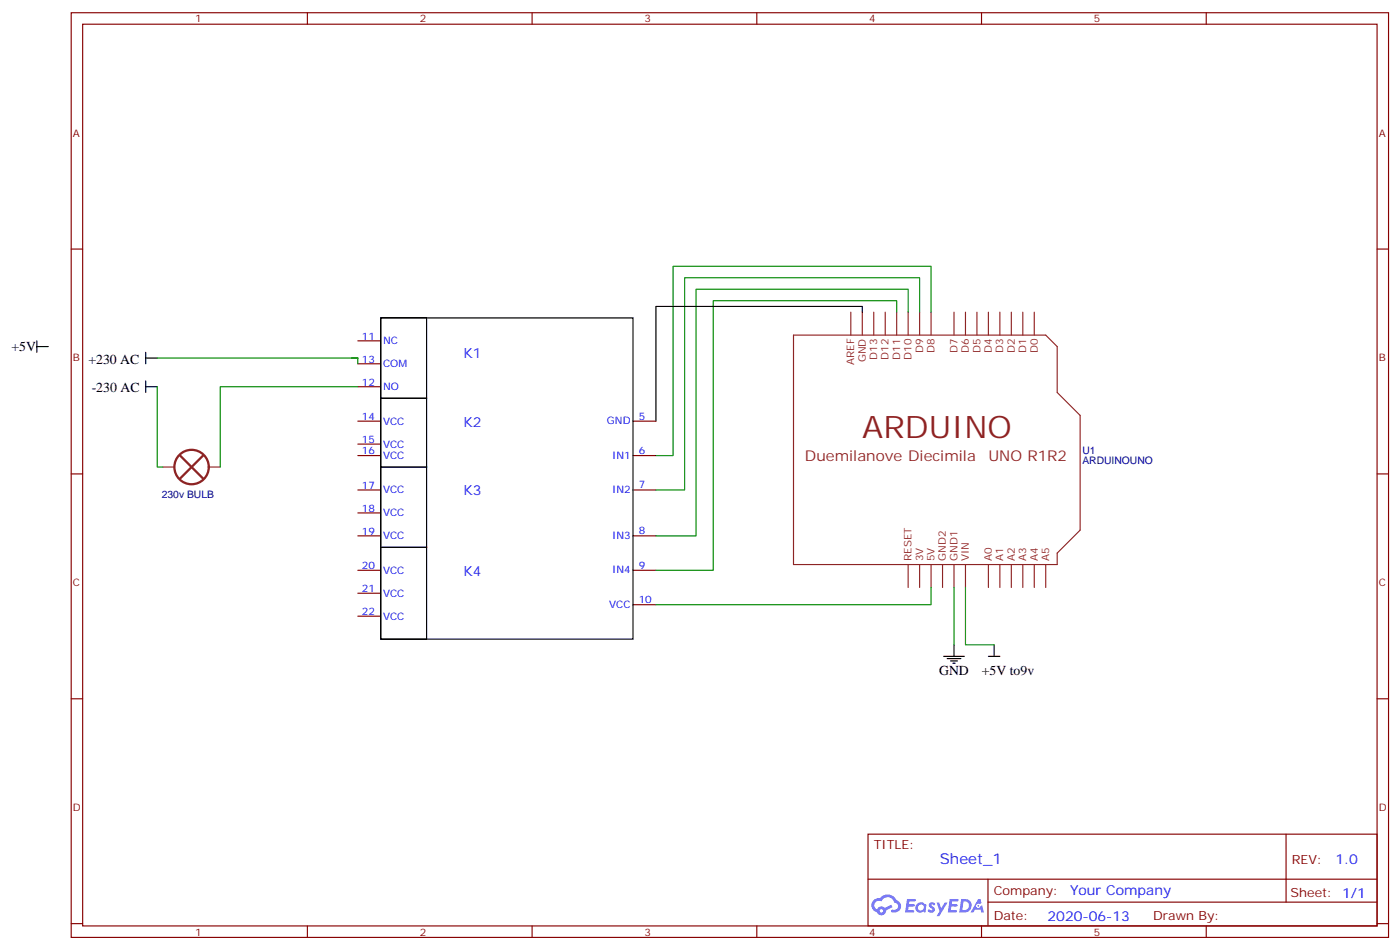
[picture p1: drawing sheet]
<svg xmlns="http://www.w3.org/2000/svg" width="431mm" height="292mm" viewBox="0 0 431 292" stroke-linecap="round" stroke-linejoin="round" font-family="sans-serif">
<g fill="none" stroke="#870000" stroke-width=".35">
<path d="M21.9 3.9h405.3v284.4h-405.3zM25.4 7.4h398.3v277.3h-398.3zM94.6 3.9v3.5M163.7 3.9v3.5M232.9 3.9v3.5M302 3.9v3.5M371.2 3.9v3.5M21.9 76.6h3.5M423.7 76.6h3.5M21.9 145.7h3.5M423.7 145.7h3.5M21.9 214.9h3.5"/>
<path d="M423.7 214.9h3.5M267.1 256.5h156.6v28.2h-156.6zM395.7 256.5v20.9M267.1 270.4h156.5M304 277.4h119.6M304 270.4v14.1M21.9 284h3.5M94.6 284.7v3.6M163.7 284.7v3.6M232.9 284.7v3.6M302 284.7v3.6M371.2 284.7v3.6"/>
<path d="M423.7 284h3.5"/>
</g>
<g fill="#5487ff">
<path d="M286.1 277.7a1.22 1.22 0 0 1 1.7 .2l-.4 .6a.47 .47 0 0 0-.3-.4 .47 .47 0 0 0-.5 .2l.1 .2a1.14 1.14 0 0 1 .8 1.8 1.14 1.14 0 0 1-1.9 0l-.2-.2 .5-.6 .7 .5a.29 .29 0 0 0 .3-.3 .29 .29 0 0 0-.2-.3 1.04 1.04 0 0 1-.6-1.7z"/>
<path d="M279.1 276.4h2.3l.4 .2-.2 .5-1.8 .1-.1 .8h1.5l.3 .4-.4 .4h-1.5l-.2 1.1h1.7l.2 .3-.2 .3-2.6 .1z"/>
<path d="M292.2 276.4h2.4l.3 .2-.1 .5-1.8 .1-.2 .8h1.6l.3 .4-.4 .4h-1.6l-.1 1.1h1.7l.2 .3-.2 .3-2.7 .1z"/>
<path d="M301 276.4h.7l.3 1.3-.6 .3a.69 .69 0 0 0-1 .3 .69 .69 0 0 0 .4 .9 .69 .69 0 0 0 .9-.6l.5-.2 .6 2.2h-.8l-.3-.9h-1.7l-.5 .9h-.9z"/>
<path d="M288.2 277.5h.8l.6 1.8 1.1-1.8h.9l-2.6 4.2h-.8l.9-1.5z"/>
<path d="M295.8 276.4l-.6 4.2h1.3a2.11 2.11 0 0 0 2.5-2.1 2.11 2.11 0 0 0-2.5-2.1zM296.5 277.2a1.43 1.43 0 0 1 1.6 1.6 1.43 1.43 0 0 1-2 1.1z"/>
<path d="M282.1 278.1a1.54 1.54 0 0 0-.1 2.1 1.54 1.54 0 0 0 2.1 .1l.7 .3 .3-2.3-.6-.3a1.49 1.49 0 0 0-2.4 .1zM282.3 279.1a.95 .95 0 0 1 1.9 0 .95 .95 0 0 1-1.9 0z"/>
<path d="M268.8 276.8a2.18 2.18 0 0 0 1.1 3.7 1.44 1.44 0 0 0 1.6 .9 1.44 1.44 0 0 0 1.1-1.4l2.1-1-.5-.8-1.9 1a1.47 1.47 0 0 0-2.4 .4 1.39 1.39 0 0 1-.7-1.9 1.39 1.39 0 0 1 2-.5 2.12 2.12 0 0 1 2.2-1.3 2.12 2.12 0 0 1 1.8 1.7 1.14 1.14 0 0 1 1.1 1.4 1.14 1.14 0 0 1-1.6 .7 .43 .43 0 0 0-.5 .4 .43 .43 0 0 0 .4 .5 1.98 1.98 0 0 0 2.5-1.2 1.98 1.98 0 0 0-1.2-2.6 3.1 3.1 0 0 0-5.3-.6l-.9 .1zM270.7 280.1a.55 .55 0 0 1 1.1 0 .55 .55 0 0 1-1.1 0z"/>
<circle cx="301" cy="278.5" r=".26"/>
</g>
<g fill="none" stroke="#8c2424" stroke-width=".35">
<path d="M261.8 96v7M265.3 96v7M268.9 96v7M272.4 96v7M275.9 96v7M279.4 96v7M283 96v7M286.5 96v7M293.5 96v7M297.1 96v7M300.6 96v7M304.1 96v7"/>
<path d="M307.7 96v7M311.2 96v7M314.7 96v7M318.2 96v7M244.2 103h77.6l3.5 3.6v14.1l7.1 7v35.3l-7.1 7.1v3.5h-81.1zM50.1 143.6h3.6M64.2 143.6h3.6M279.4 173.6v7.1M283 173.6v7.1M286.5 173.6v7.1M290 173.6v7.1M293.5 173.6v7.1"/>
<path d="M297.1 173.6v7.1M304.1 173.6v7.1M307.7 173.6v7.1M311.2 173.6v7.1M314.7 173.6v7.1M318.2 173.6v7.1M321.8 173.6v7.1"/>
</g>
<g fill="none" stroke="#000" stroke-width=".35">
<path d="M117.2 97.8h14.1v24.6h-14.1zM117.2 97.8h77.6v98.7h-77.6zM265.3 96v-1.8h-63.5v35.3M11.3 106.6h3.6M11.3 104.8v3.5M44.8 110.1h3.6M44.8 108.3v3.6M44.8 117.2v3.5M44.8 118.9h3.6M117.2 122.4h14.1v21.2h-14.1zM117.2 143.6h14.1v24.7h-14.1zM117.2 168.3h14.1v28.2h-14.1z"/>
<path d="M293.5 198.3v3.5M305.9 198.3v3.5M290.4 201.8h6.3M291.4 202.5h4.3M292.5 203.2h2.1M293.2 203.9h.7M304.1 201.8h3.6"/>
</g>
<g fill="none" stroke="#870000" stroke-width=".35">
<path d="M110.1 111.9h7.1M110.1 118.9h7.1M110.1 104.8h7.1M110.1 136.6h7.1M110.1 129.5h7.1M194.8 129.5h7M110.1 157.7h7.1M110.1 150.7h7.1M110.1 140.1h7.1M194.8 150.7h7M194.8 140.1h7M110.1 175.4h7.1"/>
<path d="M110.1 164.8h7.1M194.8 175.4h7M194.8 164.8h7M110.1 189.5h7.1M110.1 182.4h7.1M194.8 185.9h7"/>
</g>
<path d="M275.9 96v-3.5h-56.4v82.9h-17.7M279.4 96v-7.1h-65.2v75.9h-12.4M283 96v-10.6h-72.4v65.3h-8.8M286.5 96v-14.1h-79.4v58.2h-5.3M48.4 110.1h61.7h-1.8h1.8v1.8M48.4 118.9v24.7h1.7M110.1 118.9h-42.3v24.7M286.5 180.7v5.2h-84.7M293.5 180.7v17.6M297.1 180.7v17.6h8.8" fill="none" stroke="#008700" stroke-width=".35"/>
<g fill="none" stroke="#8c2424" stroke-width=".71">
<path d="M55.4 140.1l7.1 7M62.5 140.1l-7.1 7"/>
<circle cx="58.9" cy="143.6" r="5.3"/>
</g>
<text font-size="9.5" fill="#8d2323" x="265.3" y="134.8">ARDUINO</text>
<g font-size="4.6" fill="#8d2323">
<text x="247.7" y="141.9">Duemilanove Diecimila</text>
<text x="304.1" y="141.9">UNO R1R2</text>
</g>
<text font-size="4.6" fill="#00f" x="289.2" y="265.5">Sheet_1</text>
<g font-size="4.2">
<text x="3.5" y="108.1">+5V</text>
<text x="27.2" y="111.9">+230 AC</text>
<text x="28.2" y="120.4">-230 AC</text>
<text x="289" y="207.5">GND</text>
<text x="302.1" y="207.6">+5V to9v</text>
</g>
<g font-size="4.2" fill="#00f">
<text x="142.6" y="110">K1</text>
<text x="142.6" y="131.2">K2</text>
<text x="142.6" y="152.3">K3</text>
<text x="142.6" y="177">K4</text>
<text x="410.9" y="265.8">1.0</text>
<text x="329.3" y="275.3">Your Company</text>
<text x="322.3" y="283.1">2020-06-13</text>
</g>
<g font-size="3.9" fill="#800">
<text x="268.9" y="261.1">TITLE:</text>
<text x="397.5" y="265.8">REV:</text>
<text x="305.8" y="275.3">Company:</text>
<text x="397.1" y="275.9">Sheet: 1/1</text>
<text x="305.8" y="283">Date:</text>
<text x="354.8" y="283.1">Drawn By:</text>
</g>
<g font-size="3.2" fill="#800">
<text x="60" y="6.9">1</text>
<text x="129.2" y="6.9">2</text>
<text x="198.3" y="6.9">3</text>
<text x="267.4" y="6.9">4</text>
<text x="336.6" y="6.9">5</text>
<text x="22.4" y="42">A</text>
<text x="424.3" y="42">A</text>
<text x="22.4" y="111.2">B</text>
<text x="424.3" y="111.2">B</text>
<text x="22.4" y="180.3">C</text>
<text x="424.3" y="180.3">C</text>
<text x="22.4" y="249.4">D</text>
<text x="424.3" y="249.4">D</text>
<text x="60" y="287.7">1</text>
<text x="129.2" y="287.7">2</text>
<text x="198.3" y="287.7">3</text>
<text x="267.4" y="287.7">4</text>
<text x="336.6" y="287.7">5</text>
</g>
<g font-size="3.2" fill="#00f">
<text x="111.4" y="104.5">11</text>
<text x="117.9" y="105.9">NC</text>
<text x="111.4" y="111.5">13</text>
<text x="117.9" y="112.9">COM</text>
<text x="111.4" y="118.6">12</text>
<text x="117.9" y="120">NO</text>
<text x="111.4" y="129.2">14</text>
<text x="117.9" y="130.6">VCC</text>
<text x="186.8" y="130.4">GND</text>
<text x="196.5" y="129">5</text>
<text x="111.4" y="136.2">15</text>
<text x="117.9" y="137.6">VCC</text>
<text x="111.4" y="139.7">16</text>
<text x="117.9" y="141.1">VCC</text>
<text x="188.3" y="141">IN1</text>
<text x="196.5" y="139.6">6</text>
<text x="111.4" y="150.3">17</text>
<text x="117.9" y="151.7">VCC</text>
<text x="188.3" y="151.6">IN2</text>
<text x="196.5" y="150.2">7</text>
<text x="111.4" y="157.4">18</text>
<text x="117.9" y="158.8">VCC</text>
<text x="111.4" y="164.4">19</text>
<text x="117.9" y="165.8">VCC</text>
<text x="188.3" y="165.7">IN3</text>
<text x="196.5" y="164.3">8</text>
<text x="111.4" y="175">20</text>
<text x="117.9" y="176.4">VCC</text>
<text x="188.3" y="176.3">IN4</text>
<text x="196.5" y="174.9">9</text>
<text x="111.4" y="182.1">21</text>
<text x="117.9" y="183.5">VCC</text>
<text x="196.5" y="185.5">10</text>
<text x="111.4" y="189.1">22</text>
<text x="117.9" y="190.5">VCC</text>
<text x="187.5" y="186.9">VCC</text>
</g>
<g font-size="3.2" fill="#8d2323">
<text x="262.9" y="112.3" transform="rotate(-90 262.9 112.3)">AREF</text>
<text x="266.4" y="111.4" transform="rotate(-90 266.4 111.4)">GND</text>
<text x="269.9" y="110.6" transform="rotate(-90 269.9 110.6)">D13</text>
<text x="273.4" y="110.6" transform="rotate(-90 273.4 110.6)">D12</text>
<text x="277" y="110.6" transform="rotate(-90 277 110.6)">D11</text>
<text x="280.5" y="110.6" transform="rotate(-90 280.5 110.6)">D10</text>
<text x="284" y="108.6" transform="rotate(-90 284 108.6)">D9</text>
<text x="287.5" y="108.6" transform="rotate(-90 287.5 108.6)">D8</text>
<text x="294.6" y="108.6" transform="rotate(-90 294.6 108.6)">D7</text>
<text x="298.1" y="108.6" transform="rotate(-90 298.1 108.6)">D6</text>
<text x="301.7" y="108.6" transform="rotate(-90 301.7 108.6)">D5</text>
<text x="305.2" y="108.6" transform="rotate(-90 305.2 108.6)">D4</text>
<text x="308.7" y="108.6" transform="rotate(-90 308.7 108.6)">D3</text>
<text x="312.2" y="108.6" transform="rotate(-90 312.2 108.6)">D2</text>
<text x="315.8" y="108.6" transform="rotate(-90 315.8 108.6)">D1</text>
<text x="319.3" y="108.6" transform="rotate(-90 319.3 108.6)">D0</text>
<text x="280.5" y="172.5" transform="rotate(-90 280.5 172.5)">RESET</text>
<text x="284" y="172.5" transform="rotate(-90 284 172.5)">3V</text>
<text x="287.5" y="172.5" transform="rotate(-90 287.5 172.5)">5V</text>
<text x="291.1" y="172.5" transform="rotate(-90 291.1 172.5)">GND2</text>
<text x="294.6" y="172.5" transform="rotate(-90 294.6 172.5)">GND1</text>
<text x="298.1" y="172.5" transform="rotate(-90 298.1 172.5)">VIN</text>
<text x="305.2" y="172.5" transform="rotate(-90 305.2 172.5)">A0</text>
<text x="308.7" y="172.5" transform="rotate(-90 308.7 172.5)">A1</text>
<text x="312.2" y="172.5" transform="rotate(-90 312.2 172.5)">A2</text>
<text x="315.8" y="172.5" transform="rotate(-90 315.8 172.5)">A3</text>
<text x="319.3" y="172.5" transform="rotate(-90 319.3 172.5)">A4</text>
<text x="322.8" y="172.5" transform="rotate(-90 322.8 172.5)">A5</text>
</g>
<g font-size="3.2" fill="#000080">
<text x="333.1" y="142.7">ARDUINOUNO</text>
<text x="333.1" y="139.5">U1</text>
<text x="49.8" y="153.1">230v BULB</text>
</g>
</svg>
